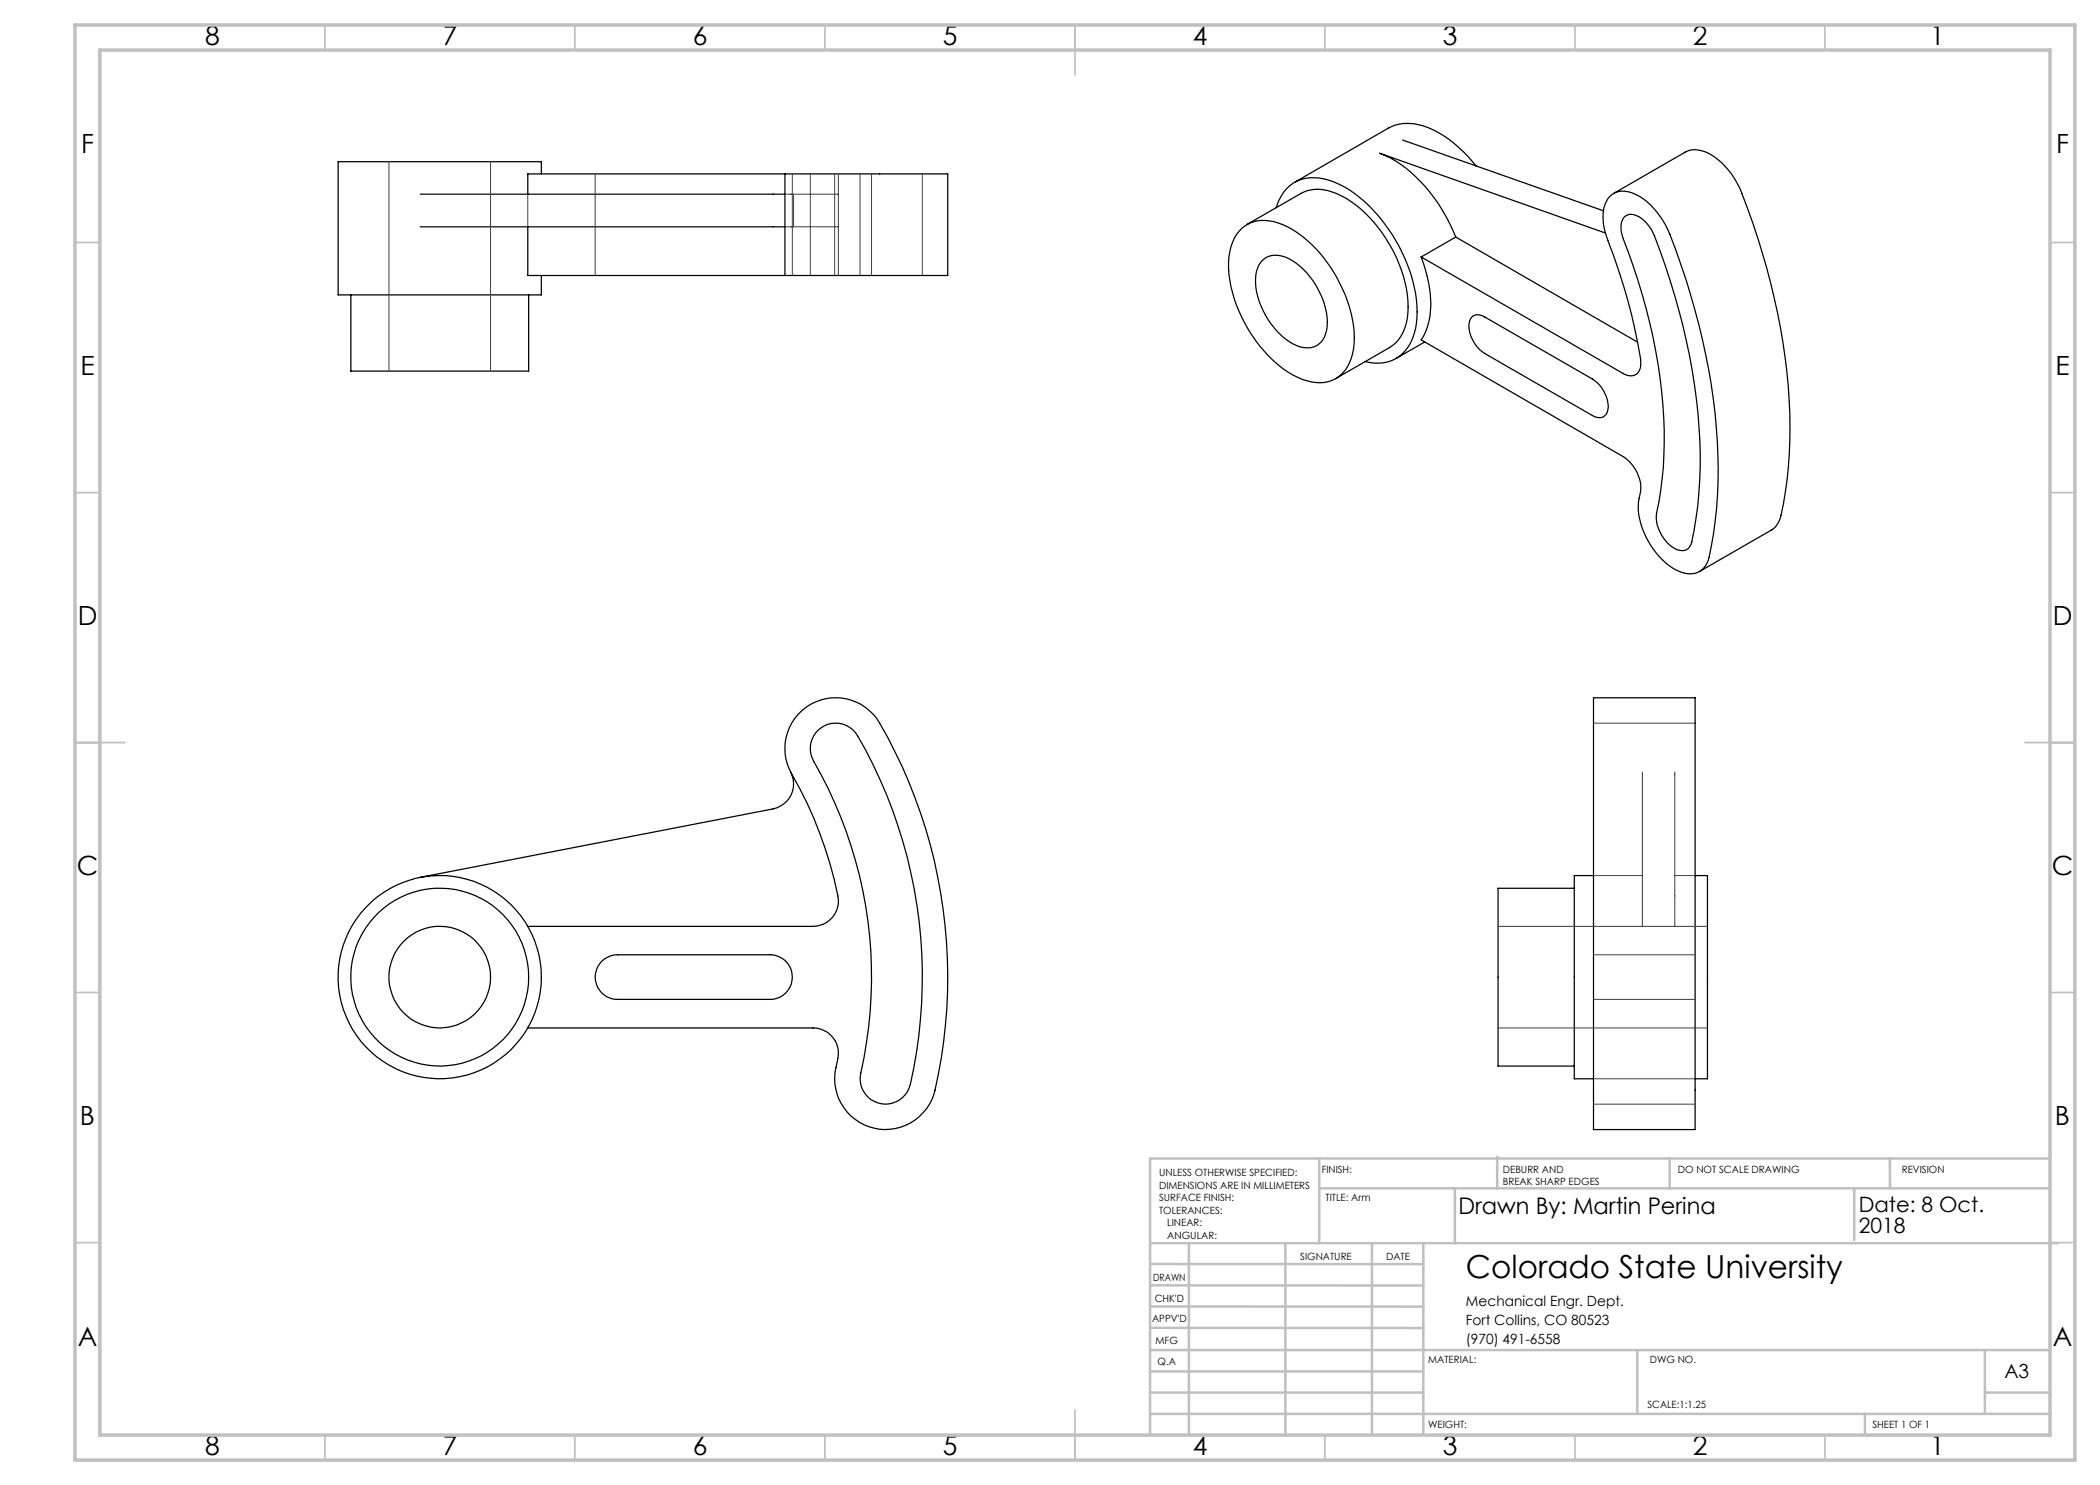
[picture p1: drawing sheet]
<svg xmlns="http://www.w3.org/2000/svg" width="420mm" height="297mm" viewBox="0 0 420 297" stroke-linecap="round" stroke-linejoin="round" font-family="sans-serif">
<g fill="none" stroke="#c0c0c0" stroke-width=".35">
<path d="M65 5v5M115 5v5M165 5v5M215 5v10M265 5v5M315 5v5M365 5v5M15 48.5h5M410 48.5h5M15 98.5h5M410 98.5h5M15 148.5h10"/>
<path d="M405 148.5h10M15 198.5h5M410 198.5h5M15 248.5h5M410 248.5h5M65 287v5M115 287v5M165 287v5M215 282v10M265 287v5M315 287v5M365 287v5"/>
</g>
<g fill="none" stroke="#c0c0c0" stroke-width=".5">
<path d="M263.8 231.7v16.9M263.8 237.7h146.2M291 237.7v10.9M299.4 231.3v6.4M333.9 231.7v6M370.8 237.7v10.3M378 231.7v6M410 231.7h-180v55.2M230.1 248.6h181.4M230.1 257.1h54.6M230.1 252.8h54.6M237.8 248.8v38.2"/>
<path d="M257.1 248.6v38.2M274.4 248.8v38.2M284.7 248.6v38.2M230 278.5h54.6M230 274.3h54.6M230 270h180M230 265.6h54.7M230.1 261.3h54.6M327.4 270v12.8M397 278.5h13M397 270v12.8M230 282.8h180"/>
<path d="M373 282.8v4.2"/>
</g>
<path d="M15 5h400v287h-400zM20 10h390v277h-390z" fill="none" stroke="#c0c0c0" stroke-width=".7"/>
<g fill="none" stroke="#000" stroke-width=".25">
<path d="M84.1 38.8h72.9M108.3 34.8v-2.5h-40.7v26.7h40.7v-3.9M157 34.8h32.5v20.3h-32.5M157 34.8v20.3M157 34.8h-51.4v4M280.5 28l40.2 14.2M295.2 33.2a21.6 21.6 0 0 0-11.7-8.3 8.1 8.1 0 0 0-5.8 .7l-18.8 10.9M322.7 38.7l14.4-8.3a5.3 5.3 0 0 1 5.8 1 15.9 15.9 0 0 1 5.5 7.3 131.8 131.8 0 0 1 9.6 46.7 74 74 0 0 1-2 18.4 4.2 4.2 0 0 1-1.7 2.2l-14.4 8.3M70.2 59v15.2h35.5v-15.2M84.1 45.4h72.9M105.6 45.4v9.7h51.4M248.4 45.7a7 7 0 0 1 7.2-1.1 22.3 22.3 0 0 1 11 9.5 25.7 25.7 0 0 1 4.2 14.6 8.7 8.7 0 0 1-3.5 7 8.8 8.8 0 0 1-8.8-.7 27.6 27.6 0 0 1-12.8-22.5 9.7 9.7 0 0 1 2.7-6.8z"/>
<path d="M249.4 44.9l10.8-6.2a7.7 7.7 0 0 1 7.2 0 25.7 25.7 0 0 1 12.4 14.1 19.4 19.4 0 0 1 1.2 12.6 7.1 7.1 0 0 1-3 4.1l-10.8 6.2M252.7 51.9a4.5 4.5 0 0 1 5-.2 15.5 15.5 0 0 1 7.7 13.6 4.2 4.2 0 0 1-3.4 4.3 8.9 8.9 0 0 1-7.1-3.9 14.3 14.3 0 0 1-3.6-11.5 4.2 4.2 0 0 1 1.4-2.3zM255.2 41.5a7.6 7.6 0 0 1 9.5-5.7 22 22 0 0 1 12 8.6 31.1 31.1 0 0 1 6.7 18 10.7 10.7 0 0 1-3.5 8.9 8 8 0 0 1-6.9 1M284.2 51.4l40.4 23.3a2.21 2.21 0 0 0 2.6 .2 2.21 2.21 0 0 0 1-2.5 115.3 115.3 0 0 0-7-25.3 7.9 7.9 0 0 1 .8-7.8 4.2 4.2 0 0 1 5-.5 15 15 0 0 1 7 8.2 133.9 133.9 0 0 1 9.6 46.7 78.8 78.8 0 0 1-2 18.4 3.9 3.9 0 0 1-5.4 2.3 14.7 14.7 0 0 1-8-9.5 12.4 12.4 0 0 1-.1-6.6 7.6 7.6 0 0 0-3.5-7l-40.4-23.3a14.9 14.9 0 0 0 1.6-11.1l-.6-2.7zM291.1 47.4l36.4 21M291.1 47.4l-6.9 4M321.1 46.6l-45.2-15.9a26.1 26.1 0 0 1 12.6 11.5l1.4 2.5 1.2 2.7M325 43.3a3 3 0 0 1 3.9 .9l.9 1.1a15.5 15.5 0 0 1 2.2 4.9 123.8 123.8 0 0 1 8 43.3 69.4 69.4 0 0 1-1.8 15.4 2.11 2.11 0 0 1-3.4 .7 7.7 7.7 0 0 1-3.5-7.1 81.2 81.2 0 0 0-.2-32.4 132 132 0 0 0-6.7-23 3.8 3.8 0 0 1 .6-3.8zM284.9 68.4l-5.7 3.3M294.4 63.4a1.96 1.96 0 0 1 2.5 0l21.6 12.4a6.8 6.8 0 0 1 3.1 6 1.75 1.75 0 0 1-2.6 1.6l-22.1-12.7a6.8 6.8 0 0 1-3.1-6l.3-1zM318.7 139.6h20.3v86.3h-20.3zM158.2 154.4a5.1 5.1 0 0 1-3.6 7.4l-70.5 13.7"/>
<path d="M163.7 146a5 5 0 0 1 7.8 1.2 96.1 96.1 0 0 1 10.3 70.4 5.1 5.1 0 0 1-6.2 3 5.1 5.1 0 0 1-3.4-6 86.8 86.8 0 0 0-9.8-63.1 5 5 0 0 1 1.3-5.5zM314.9 177.7h-15.3v35.5h15.3M318.7 175.1h-3.8v40.7h3.8M339 175.1h2.5v40.7h-2.5M105.6 185.3h57a5.1 5.1 0 0 0 5-6.1 84.1 84.1 0 0 0-9.7-25.4 10.1 10.1 0 0 1 4.6-13.2 10.1 10.1 0 0 1 13.4 4 101.4 101.4 0 0 1 10.8 74.4 10.2 10.2 0 0 1-13.1 6.3 10.2 10.2 0 0 1-6.1-13.2 5.1 5.1 0 0 0-4.9-6.5h-57M120.3 192.3a4.8 4.8 0 0 1 3.2-1.3h30.5a4.5 4.5 0 0 1 4.5 4.4 4.5 4.5 0 0 1-4.5 4.5h-30.5a4.5 4.5 0 0 1-4.1-2.8 4.5 4.5 0 0 1 .9-4.8z"/>
<circle cx="87.9" cy="195.4" r="10.2"/>
<circle cx="87.9" cy="195.4" r="17.8"/>
<circle cx="88" cy="195.4" r="20.3"/>
</g>
<g fill="none" stroke="#404040" stroke-width=".2">
<path d="M77.8 32.3v41.9M98.1 32.3v41.9M105.6 38.8v6.6M119 34.8v20.3M157 38.8h10.7M158.5 34.8v20.3M158.7 38.8v6.6M162.1 34.8v20.3M166.9 34.8v20.3M167.7 34.8v20.3M172 34.8v20.3M174.3 34.8v20.3"/>
<path d="M184.5 34.8v20.3M157 45.4h10.7M318.7 144.6h20.3M328.5 154.4v30.9M335 154.4v30.9M318.7 175.1h9.8M335 175.1h4M299.6 185.3h41.9M318.7 199.9h20.3M318.7 191h20.3M299.6 205.6h41.9M318.7 215.8h20.3"/>
<path d="M318.7 220.8h20.3"/>
</g>
<text font-size="6.3" x="293.2" y="255.5">Colorado State University</text>
<g font-size="5.3">
<text x="41" y="8.9">8</text>
<text x="88.5" y="8.9">7</text>
<text x="138.5" y="8.9">6</text>
<text x="188.5" y="8.9">5</text>
<text x="238.5" y="8.9">4</text>
<text x="288.5" y="8.9">3</text>
<text x="338.5" y="8.9">2</text>
<text x="386" y="8.9">1</text>
<text x="16.2" y="30.7">F</text>
<text x="411.2" y="30.7">F</text>
<text x="16.1" y="74.9">E</text>
<text x="411.1" y="74.9">E</text>
<text x="15.5" y="124.9">D</text>
<text x="410.5" y="124.9">D</text>
<text x="15.4" y="174.9">C</text>
<text x="410.4" y="174.9">C</text>
<text x="16" y="224.9">B</text>
<text x="411" y="224.9">B</text>
<text x="15.5" y="269.2">A</text>
<text x="410.5" y="269.2">A</text>
<text x="41" y="290.9">8</text>
<text x="88.5" y="290.9">7</text>
<text x="138.5" y="290.9">6</text>
<text x="188.5" y="290.9">5</text>
<text x="238.5" y="290.9">4</text>
<text x="288.5" y="290.9">3</text>
<text x="338.5" y="290.9">2</text>
<text x="386" y="290.9">1</text>
</g>
<text font-size="4.6" x="291.7" y="242.7">Drawn By: Martin Perina</text>
<g font-size="4.2">
<text x="371.7" y="242.5">Date: 8 Oct.</text>
<text x="371.7" y="246.7">2018</text>
</g>
<text font-size="3.9" x="400.9" y="275.5">A3</text>
<g font-size="2.8">
<text x="293.2" y="261.1">Mechanical Engr. Dept.</text>
<text x="293.2" y="264.9">Fort Collins, CO 80523</text>
<text x="293.2" y="268.7">(970) 491-6558</text>
</g>
<g font-size="2">
<text x="231.8" y="235.2">UNLESS OTHERWISE SPECIFIED:</text>
<text x="231.8" y="237.7">DIMENSIONS ARE IN MILLIMETERS</text>
<text x="264.4" y="234.6">FINISH:</text>
<text x="300.6" y="234.6">DEBURR AND</text>
<text x="300.6" y="237.1">BREAK SHARP EDGES</text>
<text x="335.6" y="234.6">DO NOT SCALE DRAWING</text>
<text x="380.4" y="234.6">REVISION</text>
<text x="231.8" y="240.2">SURFACE FINISH:</text>
<text x="231.8" y="242.7">TOLERANCES:</text>
<text x="233.4" y="245.2">LINEAR:</text>
<text x="265.1" y="240.2">TITLE: Arm</text>
<text x="233.5" y="247.7">ANGULAR:</text>
<text x="260" y="251.9">SIGNATURE</text>
<text x="277.2" y="251.9">DATE</text>
<text x="230.6" y="256.1">DRAWN</text>
<text x="230.9" y="260.3">CHK'D</text>
<text x="230.4" y="264.4">APPV'D</text>
<text x="231.1" y="268.8">MFG</text>
<text x="231.5" y="273">Q.A</text>
<text x="285.6" y="272.5">MATERIAL:</text>
<text x="330" y="272.5">DWG NO.</text>
<text x="329.5" y="281.7">SCALE:1:1.25</text>
<text x="285.6" y="285.5">WEIGHT:</text>
<text x="374.5" y="285.6">SHEET 1 OF 1</text>
</g>
</svg>
